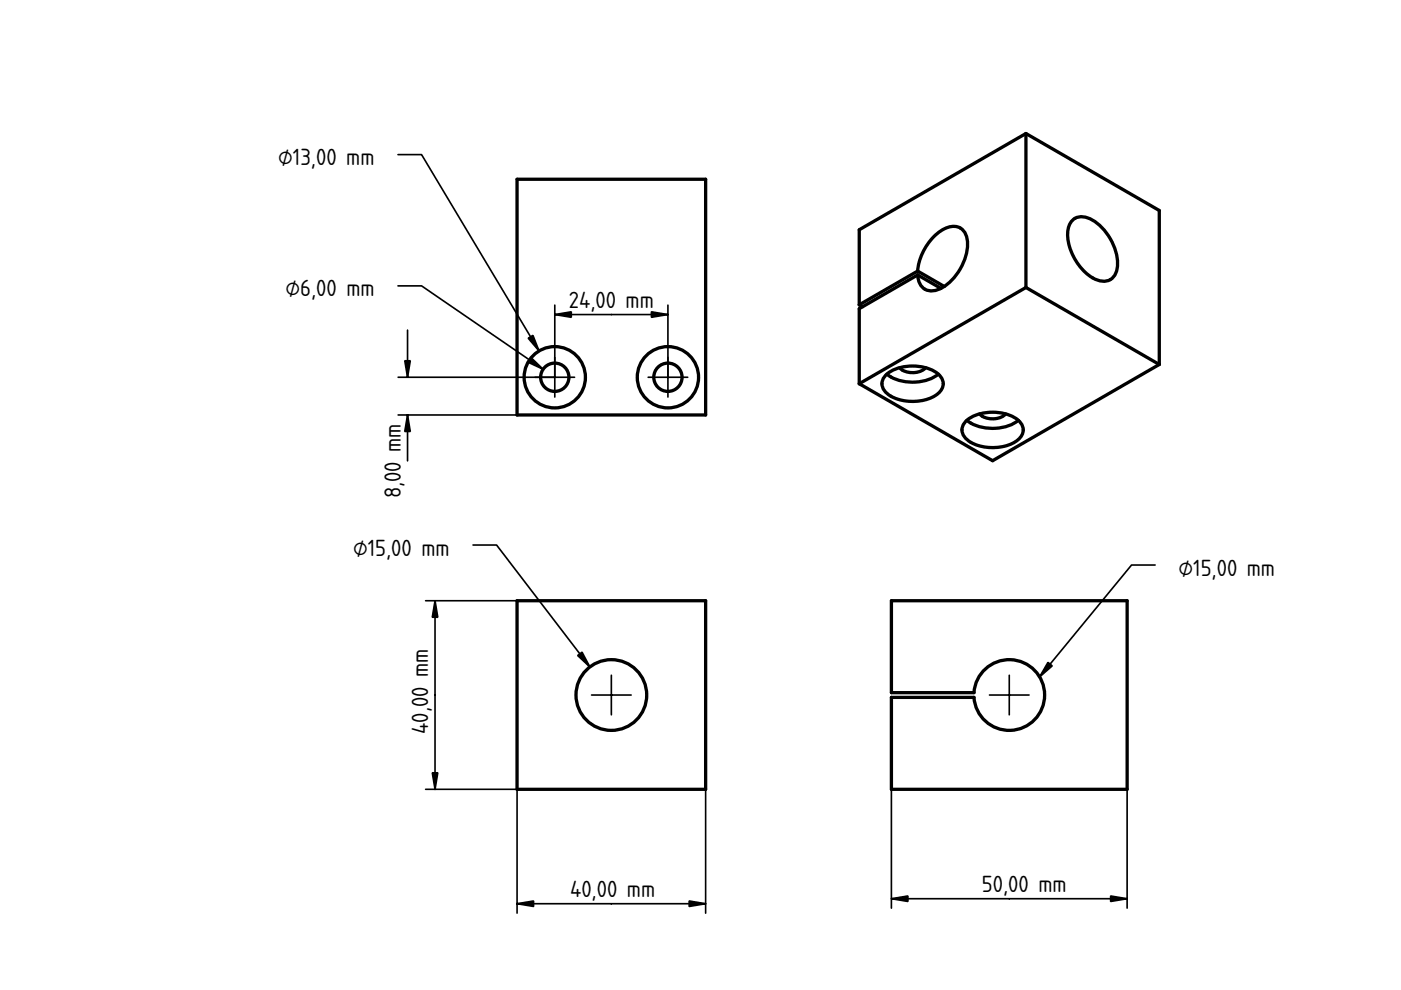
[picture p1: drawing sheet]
<svg xmlns="http://www.w3.org/2000/svg" width="297mm" height="210mm" viewBox="0 0 297 210" stroke-linecap="round" stroke-linejoin="round" font-family="sans-serif">
<path d="M129.6 147.4h.1" fill="none" stroke="#000" stroke-width=".21"/>
<circle cx="129.6" cy="147.4" r="7.5" fill="#fff"/>
<path d="M129.6 147.4h.1" fill="none" stroke="#000" stroke-width=".21"/>
<g fill="none" stroke="#000" stroke-width=".7">
<path d="M109.6 127.4h40v40h-40z"/>
<circle cx="129.6" cy="147.4" r="7.5"/>
</g>
<g fill="#000" stroke="#000" stroke-width=".35">
<path d="M92.2 127.4l.6 3.5h-1.1zM122.5 139l.9-.7 1.7 3.1zM91.7 163.9h1.1l-.6 3.5zM109.6 191.6l3.5-.6v1.2zM146.1 191l3.5 .6-3.5 .6z"/>
<path d="M129.6 143.2v8.4zM125.4 147.4h8.4z" fill-rule="evenodd"/>
</g>
<path d="M100.3 115.6h5l19.8 25.8M90.2 127.4h19.4M92.2 127.4v40M90.2 167.4h19.4v26.2M149.6 167.4v26.2M109.6 191.6h40" fill="none" stroke="#000" stroke-width=".35"/>
<path d="M109.6 38h40v50h-40z" fill-rule="evenodd" fill="#fff"/>
<path d="M129.6 63h.1" fill="none" stroke="#000" stroke-width=".21"/>
<g fill="#fff">
<circle cx="141.6" cy="80" r="6.5"/>
<circle cx="117.6" cy="80" r="6.5"/>
<circle cx="117.6" cy="80" r="3"/>
<circle cx="141.6" cy="80" r="3"/>
</g>
<g fill="none" stroke="#000" stroke-width=".7">
<path d="M109.6 38h40v50h-40z"/>
<circle cx="117.6" cy="80" r="6.5"/>
<circle cx="117.6" cy="80" r="3"/>
<circle cx="141.6" cy="80" r="6.5"/>
<circle cx="141.6" cy="80" r="3"/>
</g>
<g fill="#000" stroke="#000" stroke-width=".35">
<path d="M85.8 76.5h1.2l-.6 3.5zM112 71.7l1-.6 1.3 3.3zM112.6 75.8l2.6 2.5-3.3-1.5zM117.6 66.7l3.5-.6v1.2zM138.1 66.1l3.5 .6-3.5 .6zM86.4 88l.6 3.5h-1.2z"/>
<path d="M117.6 75.8v8.4zM113.4 80h8.4z" fill-rule="evenodd"/>
<path d="M141.6 75.8v8.4zM137.4 80h8.4z" fill-rule="evenodd"/>
</g>
<path d="M129.6 63h.1" fill="none" stroke="#000" stroke-width=".21"/>
<path d="M84.4 32.8h5l24.9 41.6M84.4 60.6h5l25.8 17.7M86.4 70v10M117.6 64.7v15.3h-33.2M117.6 66.7h24M141.6 64.7v15.3M84.4 88h25.2M86.4 88v9.7" fill="none" stroke="#000" stroke-width=".35"/>
<path d="M182.2 48.7l35.3-20.4 28.3 16.3v32.7l-35.3 20.4-28.3-16.3v-16l.7-.4-.7-.4z" fill-rule="evenodd" fill="#fff"/>
<path d="M214 63h.1" fill="none" stroke="#000" stroke-width=".21"/>
<path d="M182.2 81.4l35.3-20.4 28.3 16.3-35.3 20.4z" fill-rule="evenodd" fill="#fff"/>
<path d="M214 63h.1" fill="none" stroke="#000" stroke-width=".21"/>
<path d="M182.2 48.7l35.3-20.4v32.7l-35.3 20.4v-16l12.4-7.1a3.1 3.1 0 0 0 1.5 3 3.1 3.1 0 0 0 3.4-.2 11.2 11.2 0 0 0 5.5-10.6 3 3 0 0 0-4.8-2 11.7 11.7 0 0 0-5.6 9l-12.4 7.1z" fill-rule="evenodd" fill="#fff"/>
<path d="M214 63h.1" fill="none" stroke="#000" stroke-width=".21"/>
<g fill="#fff">
<path d="M217.5 28.3l28.3 16.3v32.7l-28.3-16.3z" fill-rule="evenodd"/>
<path d="M227.4 46.7a3.4 3.4 0 0 1 4.3 0 11.4 11.4 0 0 1 5.2 10.1 3 3 0 0 1-4.6 2.4 11.2 11.2 0 0 1-5.8-10.6l.5-1.4z" fill-rule="evenodd"/>
<path d="M198 50.2a5.8 5.8 0 0 1 5-2.1 3.3 3.3 0 0 1 2.1 3.2 11.7 11.7 0 0 1-4.9 9.4l-5.6-3.2a12 12 0 0 1 3.4-7.3z" fill-rule="evenodd"/>
<path d="M205 89.1a9.5 9.5 0 0 1 10.9 0 2.63 2.63 0 0 1-.6 4.6 9.6 9.6 0 0 1-10.5-.7 2.49 2.49 0 0 1 .2-3.9z" fill-rule="evenodd"/>
<path d="M188 79.3a9.5 9.5 0 0 1 10.9 0 2.63 2.63 0 0 1-.6 4.6 9.6 9.6 0 0 1-10.4-.7 2.49 2.49 0 0 1 .1-3.9z" fill-rule="evenodd"/>
<path d="M205 89.1a9.5 9.5 0 0 0 10.9 0 2.63 2.63 0 0 1-.6 4.6 9.6 9.6 0 0 1-10.5-.7 2.49 2.49 0 0 1 .2-3.9z" fill-rule="evenodd"/>
<path d="M188 79.3a9.5 9.5 0 0 0 10.9 0 2.63 2.63 0 0 1-.6 4.6 9.6 9.6 0 0 1-10.4-.7 2.49 2.49 0 0 1 .1-3.9z" fill-rule="evenodd"/>
<path d="M205 89.1l1.2-.8 1.5-.5a4.1 4.1 0 0 0 5.5 0l1.5 .5 1.2 .8a9.5 9.5 0 0 1-10.9 0z" fill-rule="evenodd"/>
<path d="M188 79.3l1.2-.8 1.5-.5a4.1 4.1 0 0 0 5.5 0l1.6 .5 1.1 .8a9.5 9.5 0 0 1-10.9 0z" fill-rule="evenodd"/>
<path d="M182.2 64.6l12.4-7.1 5.6 3.2-.7 .4-4.9-2.8-11.7 6.7z" fill-rule="evenodd"/>
<path d="M194.6 58.3l4.9 2.8a3.1 3.1 0 0 1-3.4 .2 3.1 3.1 0 0 1-1.5-3z" fill-rule="evenodd"/>
<path d="M190.7 78a10.9 10.9 0 0 1 5.5 0 4.1 4.1 0 0 1-5.5 0z" fill-rule="evenodd"/>
<path d="M207.7 87.8a10.9 10.9 0 0 1 5.5 0 4.1 4.1 0 0 1-5.5 0z" fill-rule="evenodd"/>
</g>
<g fill="none" stroke="#000" stroke-width=".7">
<path d="M217.5 28.3l28.3 16.3v32.7M217.5 28.3l-35.3 20.4v15.9M217.5 28.3v32.7M194.6 57.5a11.3 11.3 0 0 1 6.4-9.3 2.94 2.94 0 0 1 4.1 2.7 11.2 11.2 0 0 1-6.1 10.5 3.1 3.1 0 0 1-4.4-3.1M194.6 58.3l-12.4 7.1v16M194.6 57.5l-12.4 7.1M194.6 58.3l4.9 2.8M194.6 57.5l5.6 3.2M227.4 46.7a3.4 3.4 0 0 1 4.3 0 11.4 11.4 0 0 1 5.2 10.1 3 3 0 0 1-4.6 2.4 11.2 11.2 0 0 1-5.8-10.6l.5-1.4zM182.2 64.6l.7 .4M187.7 79.6a9.3 9.3 0 0 1 9.6-1.3 3.4 3.4 0 0 1 2.6 3.6 5.5 5.5 0 0 1-4.7 3.1 9 9 0 0 1-7.3-1.8 2.45 2.45 0 0 1-.2-3.6zM188 79.3a9.5 9.5 0 0 0 10.9 0"/>
<path d="M190.7 78a4.1 4.1 0 0 0 5.5 0M217.5 61l28.3 16.3M217.5 61l-35.3 20.4M245.8 77.3l-35.3 20.4-28.3-16.3M204.7 89.4a9.3 9.3 0 0 1 9.6-1.3 3.4 3.4 0 0 1 2.6 3.6 5.5 5.5 0 0 1-4.8 3.1 9 9 0 0 1-7.3-1.8 2.45 2.45 0 0 1-.1-3.6zM205 89.1a9.5 9.5 0 0 0 10.9 0M207.7 87.8a4.1 4.1 0 0 0 5.5 0"/>
</g>
<path d="M189 127.4h50v40h-50v-19.5h17.5a7.5 7.5 0 0 0 11.4 5.9 7.5 7.5 0 0 0 0-12.8 7.5 7.5 0 0 0-11.4 5.9h-17.5z" fill-rule="evenodd" fill="#fff"/>
<path d="M214 147.4h.1" fill="none" stroke="#000" stroke-width=".21"/>
<path d="M189 127.4h50v40h-50v-19.5h17.5a7.5 7.5 0 0 0 11.4 5.9 7.5 7.5 0 0 0 0-12.8 7.5 7.5 0 0 0-11.4 5.9h-17.5z" fill="none" stroke="#000" stroke-width=".7"/>
<g fill="#000" stroke="#000" stroke-width=".35">
<path d="M222.2 140.4l.9 .8-2.7 2.3zM189 190.5l3.5-.5v1.1zM235.5 190l3.5 .5-3.5 .6z"/>
<path d="M214 143.2v8.4zM209.8 147.4h8.4z" fill-rule="evenodd"/>
</g>
<path d="M244.9 119.8h-5l-19.5 23.7M189 167.4v25.1M239 167.4v25.1M189 190.5h50" fill="none" stroke="#000" stroke-width=".35"/>
<g font-size="4.7">
<text x="59" y="35">⌀13,00 mm</text>
<text x="60.5" y="62.9">⌀6,00 mm</text>
<text x="120.6" y="65.2">24,00 mm</text>
<text x="85" y="105.6" transform="rotate(-90 85 105.6)">8,00 mm</text>
<text x="74.8" y="117.8">⌀15,00 mm</text>
<text x="249.9" y="122">⌀15,00 mm</text>
<text x="90.8" y="155.6" transform="rotate(-90 90.8 155.6)">40,00 mm</text>
<text x="120.9" y="190.2">40,00 mm</text>
<text x="208.2" y="189.1">50,00 mm</text>
</g>
</svg>
